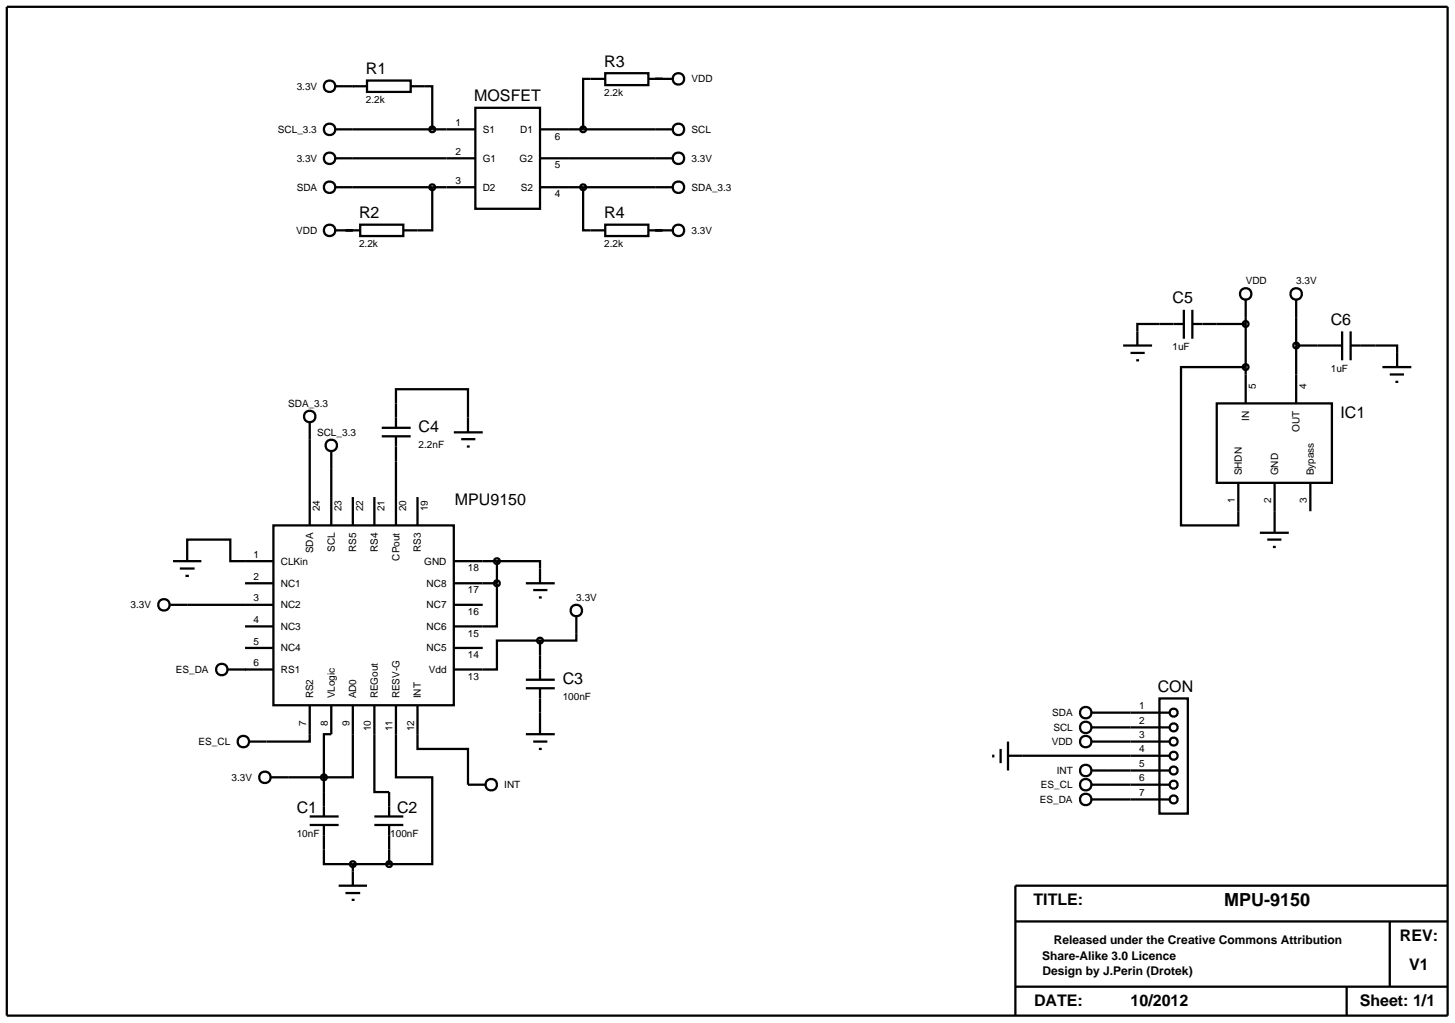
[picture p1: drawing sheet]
<svg xmlns="http://www.w3.org/2000/svg" width="257mm" height="180mm" viewBox="0 0 257 180" stroke-linecap="round" stroke-linejoin="round" font-family="sans-serif">
<g fill="none" stroke="#000" stroke-width=".4">
<path d="M1.2 1.2h254v177.8h-254zM59.2 15.2h5.5M64.7 14.2h7.7v2h-7.7zM72.4 15.2h3.8v7.6M83.8 19h11.4v17.8h-11.4zM106.7 12.9h7.6v2.1h-7.6zM106.7 13.9h-3.9v8.9M114.3 13.9h4.3M59.2 27.9h24.6M59.2 22.8h24.6M59.2 33h24.6M63.5 39.6h7.6v2h-7.6z"/>
<path d="M76.2 33v7.6h-5.1M95.2 27.9h23.4M95.2 22.8h23.4M95.2 33h23.4M102.8 33v7.6h3.9M106.7 39.6h7.6v2h-7.6zM59.2 40.6h4.3M114.3 40.6h4.3M208.7 57.1h-8.2v3.8M208.7 54.6v5.1M210.2 57.1h9.4M210.2 54.6v5.1"/>
<path d="M219.6 52.8v18.3M228.5 52.8v18.3M236.6 58.4v5.1M238.1 58.4v5.1M54.6 74.4v18.2M58.4 79.5v13.1M67.3 76.9h5.1M67.3 75.4h5.1M69.8 75.4v-6.8h12.7v7.6M69.8 76.9v15.7M80 76.2h5.1M81.3 77.4h2.5"/>
<path d="M82.3 78.7h.5M198 60.9h5.1M199.3 62.2h2.5M200.3 63.5h.5M214.5 71.1h20.3v14h-20.3zM219.6 64.7h-11.4v27.9h10.1v-7.5M228.5 60.9h8.1M238.1 60.9h8.2v3.8M243.7 64.7h5.1M245 66h2.5M246 67.3h.5M30.5 98.9h5"/>
<path d="M33 98.9v-3.8h7.6v3.8h7.6M48.2 92.6h31.8v31.7h-31.8zM62.2 87.6v5M66 87.6v5M73.6 87.6v5M80 98.9h7.6M87.6 98.9h7.6v3.9M87.6 98.9v3.9M222.1 93.9h5.1M223.4 95.1h2.5M224.4 96.4h.5M224.7 85.1v8.8"/>
<path d="M231 85.1v5M30 106.6h18.2M31.7 100.2h2.6M32.7 101.5h.6M40.1 118h8.1M43.2 102.8h5M43.2 110.4h5M43.2 114.2h5M80 102.8h7.6M80 106.6h5.1M80 114.2h5.1M87.6 102.8v7.6h-7.6"/>
<path d="M92.7 102.8h5.1M92.7 119.8h5.1M94 104h2.5M95 105.3h.5M95.2 112.9h-7.6v5.1h-7.6M95.2 112.9v6.9M101.6 108.6v4.3h-6.4M47.7 137h9.4M54.6 124.3v6.4h-10.7M57.1 137v6.9M58.4 124.3v5.1h-1.3v7.6M62.2 124.3v12.7h-5.1"/>
<path d="M66 124.3v15.3h2.6v4.3M69.8 124.3v12.7h6.4v15.3h-7.6M73.6 124.3v7.7h8.9v6.3h3.1M92.7 121.3h5.1M92.7 129.4h5.1M94 130.7h2.5M95 132h.5M95.2 121.3v8.1M175.1 133v.5M176.4 132v2.5M177.7 133.2h28.4M177.7 130.7v5.1"/>
<path d="M192.4 125.6h13.7M192.4 128.2h13.7M192.4 130.7h13.7M192.4 135.8h13.7M192.4 138.3h13.7M204.4 123.1h5v20.3h-5zM54.6 145.4h5.1M54.6 143.9h5.1M57.1 145.4v6.9h5.1M59.7 156.1h5M60.9 157.4h2.6M62 158.6h.5"/>
<path d="M62.2 152.3v3.8M62.2 152.3h6.4M66 145.4h5.1M66 143.9h5.1M68.6 145.4v6.9M192.4 140.9h13.7M255.2 156.1h-76.2v22.9M179 162.4h76.2M179 173.9h76.2M237.4 173.9v5.1M245 162.4v11.5"/>
<circle cx="58.1" cy="15.2" r="1.01"/>
<circle cx="119.6" cy="13.9" r="1.01"/>
<circle cx="58.1" cy="22.8" r="1.01"/>
<circle cx="58.1" cy="33" r="1.01"/>
<circle cx="58.1" cy="27.9" r="1.01"/>
<circle cx="76.2" cy="22.8" r=".51"/>
<circle cx="76.2" cy="33" r=".51"/>
<circle cx="102.8" cy="22.8" r=".51"/>
<circle cx="102.8" cy="33" r=".51"/>
<circle cx="119.6" cy="22.8" r="1.01"/>
<circle cx="119.6" cy="33" r="1.01"/>
<circle cx="119.6" cy="27.9" r="1.01"/>
<circle cx="58.1" cy="40.6" r="1.01"/>
<circle cx="119.6" cy="40.6" r="1.01"/>
<circle cx="219.6" cy="51.8" r="1.01"/>
<circle cx="219.6" cy="57.1" r=".51"/>
<circle cx="228.5" cy="51.8" r="1.01"/>
<circle cx="54.6" cy="73.4" r="1.01"/>
<circle cx="58.4" cy="78.5" r="1.01"/>
<circle cx="219.6" cy="64.7" r=".51"/>
<circle cx="228.5" cy="60.9" r=".51"/>
<circle cx="87.6" cy="98.9" r=".51"/>
<circle cx="28.9" cy="106.6" r="1.01"/>
<circle cx="39.1" cy="118" r="1.01"/>
<circle cx="87.6" cy="102.8" r=".51"/>
<circle cx="95.2" cy="112.9" r=".51"/>
<circle cx="101.6" cy="107.6" r="1.01"/>
<circle cx="42.9" cy="130.7" r="1.01"/>
<circle cx="46.7" cy="137" r="1.01"/>
<circle cx="57.1" cy="137" r=".51"/>
<circle cx="86.6" cy="138.3" r="1.01"/>
<circle cx="191.4" cy="128.2" r="1.01"/>
<circle cx="191.4" cy="138.3" r="1.01"/>
<circle cx="191.4" cy="125.6" r="1.01"/>
<circle cx="191.4" cy="135.8" r="1.01"/>
<circle cx="191.4" cy="130.7" r="1.01"/>
<circle cx="206.9" cy="133.2" r=".7"/>
<circle cx="206.9" cy="125.6" r=".7"/>
<circle cx="206.9" cy="138.3" r=".7"/>
<circle cx="206.9" cy="128.2" r=".7"/>
<circle cx="206.9" cy="130.7" r=".7"/>
<circle cx="206.9" cy="135.8" r=".7"/>
<circle cx="62.2" cy="152.3" r=".51"/>
<circle cx="68.6" cy="152.3" r=".51"/>
<circle cx="191.4" cy="140.9" r="1.01"/>
<circle cx="206.9" cy="140.9" r=".7"/>
</g>
<text font-size="3.2" x="215.8" y="159.7">MPU-9150</text>
<g font-size="2.8">
<text x="106.5" y="11.8">R3</text>
<text x="64.5" y="13.1">R1</text>
<text x="83.6" y="17.9">MOSFET</text>
<text x="63.3" y="38.5">R2</text>
<text x="106.5" y="38.5">R4</text>
<text x="206.7" y="53.5">C5</text>
<text x="234.6" y="57.3">C6</text>
<text x="73.8" y="76.2">C4</text>
<text x="236.3" y="73.7">IC1</text>
<text x="80.2" y="89">MPU9150</text>
<text x="99.2" y="120.6">C3</text>
<text x="204.1" y="122">CON</text>
<text x="52.3" y="143.4">C1</text>
<text x="70" y="143.4">C2</text>
<text x="182.2" y="159.5">TITLE:</text>
<text x="246.8" y="165.9">REV:</text>
<text x="248.4" y="171">V1</text>
<text x="182.3" y="177.3">DATE:</text>
<text x="199.3" y="177.3">10/2012</text>
<text x="239.7" y="177.3">Sheet: 1/1</text>
</g>
<g font-size="2.1">
<text x="185.8" y="166.3">Released under the Creative Commons Attribution</text>
<text x="183.7" y="169.1">Share-Alike 3.0 Licence</text>
<text x="183.8" y="171.9">Design by J.Perin (Drotek)</text>
</g>
<g font-size="1.8">
<text x="52.3" y="15.8">3.3V</text>
<text x="106.5" y="17">2.2k</text>
<text x="121.9" y="14.5">VDD</text>
<text x="49" y="23.4">SCL_3.3</text>
<text x="64.5" y="18.2">2.2k</text>
<text x="80.3" y="22.2">1</text>
<text x="85.1" y="23.4">S1</text>
<text x="91.7" y="23.4">D1</text>
<text x="121.9" y="23.4">SCL</text>
<text x="52.3" y="28.5">3.3V</text>
<text x="80.3" y="27.3">2</text>
<text x="85.1" y="28.5">G1</text>
<text x="91.6" y="28.5">G2</text>
<text x="97.8" y="24.6">6</text>
<text x="97.8" y="29.7">5</text>
<text x="121.9" y="28.5">3.3V</text>
<text x="52.3" y="33.6">SDA</text>
<text x="80.3" y="32.4">3</text>
<text x="85.1" y="33.6">D2</text>
<text x="91.8" y="33.6">S2</text>
<text x="97.8" y="34.8">4</text>
<text x="121.9" y="33.6">SDA_3.3</text>
<text x="52.2" y="41.2">VDD</text>
<text x="121.9" y="41.2">3.3V</text>
<text x="63.3" y="43.6">2.2k</text>
<text x="106.5" y="43.6">2.2k</text>
<text x="219.6" y="50.1">VDD</text>
<text x="228.5" y="50.1">3.3V</text>
<text x="206.7" y="61.7">1uF</text>
<text x="234.6" y="65.5">1uF</text>
<text x="50.8" y="71.7">SDA_3.3</text>
<text x="221.4" y="68.6" transform="rotate(-90 221.4 68.6)">5</text>
<text x="230.3" y="68.6" transform="rotate(-90 230.3 68.6)">4</text>
<text x="55.9" y="76.8">SCL_3.3</text>
<text x="220.2" y="74.2" transform="rotate(-90 220.2 74.2)">IN</text>
<text x="229.1" y="76.1" transform="rotate(-90 229.1 76.1)">OUT</text>
<text x="73.8" y="79">2.2nF</text>
<text x="218.9" y="83.8" transform="rotate(-90 218.9 83.8)">SHDN</text>
<text x="225.3" y="83.8" transform="rotate(-90 225.3 83.8)">GND</text>
<text x="231.6" y="83.8" transform="rotate(-90 231.6 83.8)">Bypass</text>
<text x="217.7" y="88.6" transform="rotate(-90 217.7 88.6)">1</text>
<text x="224.1" y="88.6" transform="rotate(-90 224.1 88.6)">2</text>
<text x="230.4" y="88.6" transform="rotate(-90 230.4 88.6)">3</text>
<text x="56.4" y="90.1" transform="rotate(-90 56.4 90.1)">24</text>
<text x="60.2" y="90.1" transform="rotate(-90 60.2 90.1)">23</text>
<text x="64" y="90.1" transform="rotate(-90 64 90.1)">22</text>
<text x="67.8" y="90.1" transform="rotate(-90 67.8 90.1)">21</text>
<text x="71.6" y="90.1" transform="rotate(-90 71.6 90.1)">20</text>
<text x="75.4" y="90.1" transform="rotate(-90 75.4 90.1)">19</text>
<text x="44.7" y="98.3">1</text>
<text x="49.5" y="99.5">CLKin</text>
<text x="55.2" y="97.5" transform="rotate(-90 55.2 97.5)">SDA</text>
<text x="59" y="97.3" transform="rotate(-90 59 97.3)">SCL</text>
<text x="62.8" y="97.3" transform="rotate(-90 62.8 97.3)">RS5</text>
<text x="66.6" y="97.3" transform="rotate(-90 66.6 97.3)">RS4</text>
<text x="70.4" y="98.8" transform="rotate(-90 70.4 98.8)">CPout</text>
<text x="74.2" y="97.3" transform="rotate(-90 74.2 97.3)">RS3</text>
<text x="74.8" y="99.5">GND</text>
<text x="82.5" y="100.7">18</text>
<text x="23" y="107.2">3.3V</text>
<text x="44.7" y="102.2">2</text>
<text x="44.7" y="106">3</text>
<text x="49.5" y="103.4">NC1</text>
<text x="49.5" y="107.2">NC2</text>
<text x="75.2" y="103.4">NC8</text>
<text x="75.2" y="107.2">NC7</text>
<text x="82.5" y="104.6">17</text>
<text x="101.6" y="105.9">3.3V</text>
<text x="44.7" y="109.8">4</text>
<text x="44.7" y="113.6">5</text>
<text x="49.5" y="111">NC3</text>
<text x="75.2" y="111">NC6</text>
<text x="82.5" y="108.4">16</text>
<text x="82.5" y="112.2">15</text>
<text x="31" y="118.6">ES_DA</text>
<text x="44.7" y="117.4">6</text>
<text x="49.5" y="114.8">NC4</text>
<text x="49.5" y="118.6">RS1</text>
<text x="75.2" y="114.8">NC5</text>
<text x="75.6" y="118.6">Vdd</text>
<text x="82.5" y="116">14</text>
<text x="82.5" y="119.8">13</text>
<text x="55.2" y="123.1" transform="rotate(-90 55.2 123.1)">RS2</text>
<text x="59" y="123.1" transform="rotate(-90 59 123.1)">VLogic</text>
<text x="62.8" y="123.1" transform="rotate(-90 62.8 123.1)">AD0</text>
<text x="66.6" y="123.1" transform="rotate(-90 66.6 123.1)">REGout</text>
<text x="70.4" y="123.1" transform="rotate(-90 70.4 123.1)">RESV-G</text>
<text x="74.2" y="123.1" transform="rotate(-90 74.2 123.1)">INT</text>
<text x="99.2" y="123.4">100nF</text>
<text x="200.8" y="125">1</text>
<text x="35" y="131.3">ES_CL</text>
<text x="54" y="127.9" transform="rotate(-90 54 127.9)">7</text>
<text x="57.8" y="127.9" transform="rotate(-90 57.8 127.9)">8</text>
<text x="61.6" y="127.9" transform="rotate(-90 61.6 127.9)">9</text>
<text x="65.4" y="128.9" transform="rotate(-90 65.4 128.9)">10</text>
<text x="69.2" y="128.9" transform="rotate(-90 69.2 128.9)">11</text>
<text x="73" y="128.9" transform="rotate(-90 73 128.9)">12</text>
<text x="185.4" y="131.3">VDD</text>
<text x="185.5" y="126.2">SDA</text>
<text x="185.7" y="128.8">SCL</text>
<text x="200.8" y="127.6">2</text>
<text x="200.8" y="130.1">3</text>
<text x="40.8" y="137.6">3.3V</text>
<text x="186.3" y="136.4">INT</text>
<text x="200.8" y="132.6">4</text>
<text x="200.8" y="135.2">5</text>
<text x="200.8" y="137.7">6</text>
<text x="88.9" y="138.9">INT</text>
<text x="183.3" y="141.5">ES_DA</text>
<text x="183.5" y="138.9">ES_CL</text>
<text x="200.8" y="140.3">7</text>
<text x="52.3" y="147.5">10nF</text>
<text x="68.8" y="147.5">100nF</text>
</g>
</svg>
